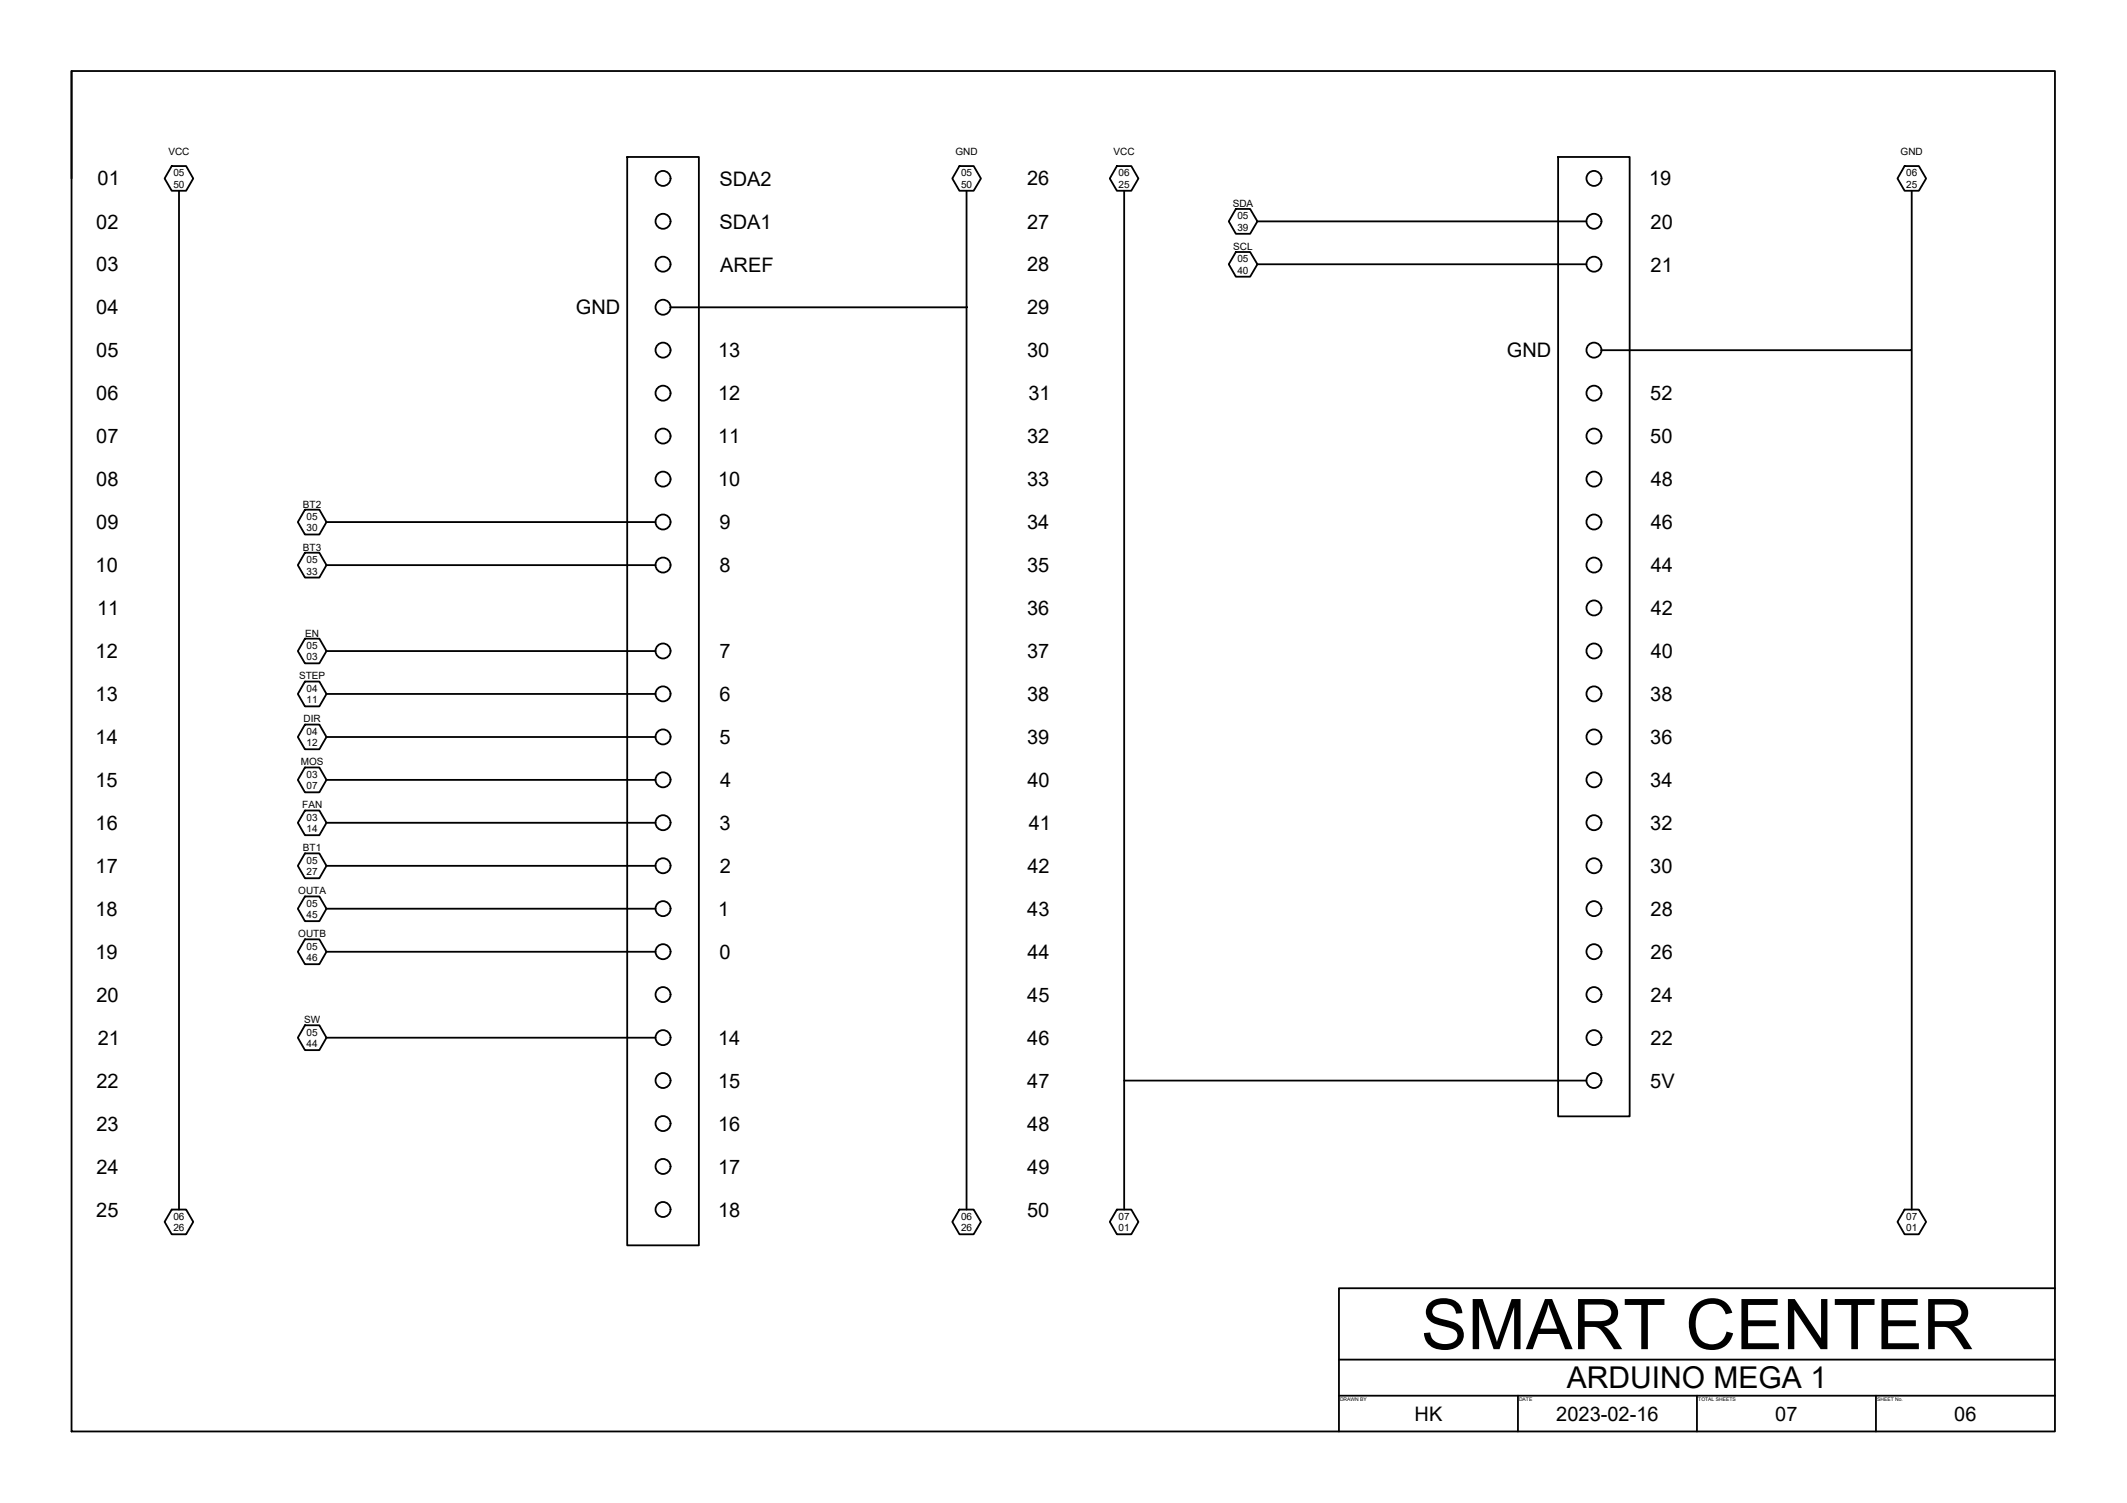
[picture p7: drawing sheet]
<svg xmlns="http://www.w3.org/2000/svg" width="297mm" height="210mm" viewBox="0 0 297 210" stroke-linecap="round" stroke-linejoin="round" font-family="sans-serif">
<g fill="none" stroke="#000" stroke-width=".25">
<path d="M10 9.9h277v190h-277zM10 9.9v15M24 23.2h2l1 1.7-1 1.7h-2l-1-1.7zM25 26.6v142.3M87.6 21.9h10v152h-10zM134 23.2h2l1 1.7-1 1.7h-2l-1-1.7zM135 26.6v142.3M156 23.2h2l1 1.7-1 1.7h-2l-1-1.7zM157 26.6v142.3M172.6 29.2h2l1 1.7-1 1.8h-2l-1-1.8zM172.6 35.2h2l1 1.7-1 1.7h-2l-1-1.7zM175.6 30.9h45.9"/>
<path d="M175.6 36.9h45.9M217.6 21.9h10v134h-10zM266 23.2h2l1 1.7-1 1.7h-2l-1-1.7zM267 26.6v142.3M93.6 42.9h41.4M135 42.9h.1M266.9 48.9h-43.3M42.6 71.2h2l1 1.7-1 1.7h-2l-1-1.7zM42.6 77.2h2l1 1.7-1 1.8h-2l-1-1.8zM45.6 72.9h45.9M45.6 78.9h45.9M42.6 89.2h2l1 1.7-1 1.7h-2l-1-1.7z"/>
<path d="M42.6 95.2h2l1 1.7-1 1.8h-2l-1-1.8zM45.6 90.9h45.9M45.6 96.9h45.9M42.6 101.2h2l1 1.7-1 1.7h-2l-1-1.7zM42.6 107.2h2l1 1.7-1 1.8h-2l-1-1.8zM42.6 113.2h2l1 1.7-1 1.7h-2l-1-1.7zM42.6 119.2h2l1 1.7-1 1.8h-2l-1-1.8zM45.6 102.9h45.9M45.6 108.9h45.9M45.6 114.9h45.9M42.6 125.2h2l1 1.7-1 1.7h-2l-1-1.7zM42.6 131.2h2l1 1.7-1 1.8h-2l-1-1.8z"/>
<path d="M45.6 120.9h45.9M45.6 126.9h45.9M45.6 132.9h45.9M42.6 143.2h2l1 1.7-1 1.8h-2l-1-1.8zM45.6 144.9h45.9M157 150.9h64.5M24 168.9h2l1 1.7-1 1.8h-2l-1-1.8zM134 168.9h2l1 1.7-1 1.8h-2l-1-1.8zM156 168.9h2l1 1.7-1 1.8h-2l-1-1.8zM266 168.9h2l1 1.7-1 1.8h-2l-1-1.8zM287 179.9h-100v20M187 189.9h100"/>
<path d="M187 194.9h100M212 194.9v5M237 194.9v5M262 194.9v5"/>
<circle cx="92.6" cy="24.9" r="1.05"/>
<circle cx="92.6" cy="36.9" r="1.05"/>
<circle cx="92.6" cy="30.9" r="1.05"/>
<circle cx="222.6" cy="30.9" r="1.05"/>
<circle cx="222.6" cy="24.9" r="1.05"/>
<circle cx="222.6" cy="36.9" r="1.05"/>
<circle cx="92.6" cy="42.9" r="1.05"/>
<circle cx="92.6" cy="54.9" r="1.05"/>
<circle cx="92.6" cy="48.9" r="1.05"/>
<circle cx="135" cy="42.9" r=".03"/>
<circle cx="222.6" cy="48.9" r="1.05"/>
<circle cx="222.6" cy="54.9" r="1.05"/>
<circle cx="92.6" cy="78.9" r="1.05"/>
<circle cx="92.6" cy="66.9" r="1.05"/>
<circle cx="92.6" cy="72.9" r="1.05"/>
<circle cx="92.6" cy="60.9" r="1.05"/>
<circle cx="222.6" cy="60.9" r="1.05"/>
<circle cx="222.6" cy="78.9" r="1.05"/>
<circle cx="222.6" cy="66.9" r="1.05"/>
<circle cx="222.6" cy="72.9" r="1.05"/>
<circle cx="92.6" cy="90.9" r="1.05"/>
<circle cx="92.6" cy="96.9" r="1.05"/>
<circle cx="222.6" cy="84.9" r="1.05"/>
<circle cx="222.6" cy="90.9" r="1.05"/>
<circle cx="222.6" cy="96.9" r="1.05"/>
<circle cx="92.6" cy="102.9" r="1.05"/>
<circle cx="92.6" cy="114.9" r="1.05"/>
<circle cx="92.6" cy="108.9" r="1.05"/>
<circle cx="222.6" cy="114.9" r="1.05"/>
<circle cx="222.6" cy="102.9" r="1.05"/>
<circle cx="222.6" cy="108.9" r="1.05"/>
<circle cx="92.6" cy="132.9" r="1.05"/>
<circle cx="92.6" cy="138.9" r="1.05"/>
<circle cx="92.6" cy="126.9" r="1.05"/>
<circle cx="92.6" cy="120.9" r="1.05"/>
<circle cx="222.6" cy="138.9" r="1.05"/>
<circle cx="222.6" cy="126.9" r="1.05"/>
<circle cx="222.6" cy="132.9" r="1.05"/>
<circle cx="222.6" cy="120.9" r="1.05"/>
<circle cx="92.6" cy="150.9" r="1.05"/>
<circle cx="92.6" cy="144.9" r="1.05"/>
<circle cx="92.6" cy="156.9" r="1.05"/>
<circle cx="222.6" cy="150.9" r="1.05"/>
<circle cx="222.6" cy="144.9" r="1.05"/>
<circle cx="92.6" cy="162.9" r="1.05"/>
<circle cx="92.6" cy="168.9" r="1.05"/>
</g>
<text font-size="9.8" x="198.4" y="188.4">SMART CENTER</text>
<text font-size="4.2" x="218.8" y="193.9">ARDUINO MEGA 1</text>
<g font-size="2.8">
<text x="13.6" y="25.9">01</text>
<text x="100.5" y="25.9">SDA2</text>
<text x="143.4" y="25.9">26</text>
<text x="230.3" y="25.9">19</text>
<text x="13.4" y="31.9">02</text>
<text x="100.5" y="31.9">SDA1</text>
<text x="143.4" y="31.9">27</text>
<text x="230.5" y="31.9">20</text>
<text x="13.4" y="37.9">03</text>
<text x="100.6" y="37.9">AREF</text>
<text x="143.4" y="37.9">28</text>
<text x="230.5" y="37.9">21</text>
<text x="13.4" y="43.9">04</text>
<text x="80.4" y="43.9">GND</text>
<text x="143.4" y="43.9">29</text>
<text x="13.4" y="49.9">05</text>
<text x="100.3" y="49.9">13</text>
<text x="143.4" y="49.9">30</text>
<text x="210.4" y="49.9">GND</text>
<text x="13.4" y="55.9">06</text>
<text x="100.3" y="55.9">12</text>
<text x="143.6" y="55.9">31</text>
<text x="230.5" y="55.9">52</text>
<text x="13.4" y="61.9">07</text>
<text x="100.3" y="61.9">11</text>
<text x="143.4" y="61.9">32</text>
<text x="230.5" y="61.9">50</text>
<text x="13.4" y="67.9">08</text>
<text x="100.3" y="67.9">10</text>
<text x="143.4" y="67.9">33</text>
<text x="230.5" y="67.9">48</text>
<text x="13.4" y="73.9">09</text>
<text x="100.5" y="73.9">9</text>
<text x="143.4" y="73.9">34</text>
<text x="230.5" y="73.9">46</text>
<text x="13.4" y="79.9">10</text>
<text x="100.5" y="79.9">8</text>
<text x="143.4" y="79.9">35</text>
<text x="230.5" y="79.9">44</text>
<text x="13.5" y="85.9">11</text>
<text x="143.4" y="85.9">36</text>
<text x="230.5" y="85.9">42</text>
<text x="13.4" y="91.9">12</text>
<text x="100.5" y="91.9">7</text>
<text x="143.4" y="91.9">37</text>
<text x="230.5" y="91.9">40</text>
<text x="13.4" y="97.9">13</text>
<text x="100.5" y="97.9">6</text>
<text x="143.4" y="97.9">38</text>
<text x="230.5" y="97.9">38</text>
<text x="13.4" y="103.9">14</text>
<text x="100.5" y="103.9">5</text>
<text x="143.4" y="103.9">39</text>
<text x="230.5" y="103.9">36</text>
<text x="13.3" y="109.9">15</text>
<text x="100.6" y="109.9">4</text>
<text x="143.5" y="109.9">40</text>
<text x="230.5" y="109.9">34</text>
<text x="13.4" y="115.9">16</text>
<text x="100.5" y="115.9">3</text>
<text x="143.7" y="115.9">41</text>
<text x="230.5" y="115.9">32</text>
<text x="13.4" y="121.9">17</text>
<text x="100.5" y="121.9">2</text>
<text x="143.5" y="121.9">42</text>
<text x="230.5" y="121.9">30</text>
<text x="13.3" y="127.9">18</text>
<text x="100.3" y="127.9">1</text>
<text x="143.5" y="127.9">43</text>
<text x="230.5" y="127.9">28</text>
<text x="13.3" y="133.9">19</text>
<text x="100.5" y="133.9">0</text>
<text x="143.5" y="133.9">44</text>
<text x="230.5" y="133.9">26</text>
<text x="13.5" y="139.9">20</text>
<text x="143.5" y="139.9">45</text>
<text x="230.5" y="139.9">24</text>
<text x="13.7" y="145.9">21</text>
<text x="100.3" y="145.9">14</text>
<text x="143.5" y="145.9">46</text>
<text x="230.5" y="145.9">22</text>
<text x="13.5" y="151.9">22</text>
<text x="100.3" y="151.9">15</text>
<text x="143.5" y="151.9">47</text>
<text x="230.5" y="151.9">5V</text>
<text x="13.5" y="157.9">23</text>
<text x="100.3" y="157.9">16</text>
<text x="143.5" y="157.9">48</text>
<text x="13.5" y="163.9">24</text>
<text x="100.3" y="163.9">17</text>
<text x="143.5" y="163.9">49</text>
<text x="13.4" y="169.9">25</text>
<text x="100.3" y="169.9">18</text>
<text x="143.4" y="169.9">50</text>
<text x="197.5" y="198.4">HK</text>
<text x="217.3" y="198.4">2023-02-16</text>
<text x="247.9" y="198.4">07</text>
<text x="272.9" y="198.4">06</text>
</g>
<g font-size="1.4">
<text x="23.5" y="21.6">VCC</text>
<text x="133.4" y="21.6">GND</text>
<text x="155.5" y="21.6">VCC</text>
<text x="265.4" y="21.6">GND</text>
<text x="24.2" y="24.6">05</text>
<text x="24.2" y="26.2">50</text>
<text x="134.2" y="24.6">05</text>
<text x="134.2" y="26.2">50</text>
<text x="156.2" y="24.6">06</text>
<text x="156.2" y="26.2">25</text>
<text x="172.1" y="28.9">SDA</text>
<text x="266.2" y="24.6">06</text>
<text x="266.2" y="26.2">25</text>
<text x="172.2" y="34.9">SCL</text>
<text x="172.8" y="30.6">05</text>
<text x="172.8" y="32.2">39</text>
<text x="172.8" y="36.6">05</text>
<text x="172.8" y="38.2">40</text>
<text x="42.3" y="70.9">BT2</text>
<text x="42.3" y="76.9">BT3</text>
<text x="42.8" y="72.6">05</text>
<text x="42.8" y="74.2">30</text>
<text x="42.8" y="78.6">05</text>
<text x="42.8" y="80.2">33</text>
<text x="42.6" y="88.9">EN</text>
<text x="41.8" y="94.9">STEP</text>
<text x="42.8" y="90.6">05</text>
<text x="42.8" y="92.2">03</text>
<text x="42.4" y="100.9">DIR</text>
<text x="42.8" y="96.6">04</text>
<text x="42.8" y="98.2">11</text>
<text x="42" y="106.9">MOS</text>
<text x="42.8" y="102.6">04</text>
<text x="42.8" y="104.2">12</text>
<text x="42.2" y="112.9">FAN</text>
<text x="42.8" y="108.6">03</text>
<text x="42.8" y="110.2">07</text>
<text x="42.3" y="118.9">BT1</text>
<text x="42.8" y="114.6">03</text>
<text x="42.8" y="116.2">14</text>
<text x="41.7" y="124.9">OUTA</text>
<text x="42.8" y="120.6">05</text>
<text x="42.8" y="122.2">27</text>
<text x="41.7" y="130.9">OUTB</text>
<text x="42.8" y="126.6">05</text>
<text x="42.8" y="128.2">45</text>
<text x="42.8" y="132.6">05</text>
<text x="42.8" y="134.2">46</text>
<text x="42.5" y="142.9">SW</text>
<text x="42.8" y="144.6">05</text>
<text x="42.8" y="146.2">44</text>
<text x="24.2" y="170.3">06</text>
<text x="24.2" y="172">26</text>
<text x="134.2" y="170.3">06</text>
<text x="134.2" y="172">26</text>
<text x="156.2" y="170.3">07</text>
<text x="156.2" y="172">01</text>
<text x="266.2" y="170.3">07</text>
<text x="266.2" y="172">01</text>
</g>
<g font-size=".7">
<text x="187.1" y="195.6">DRAWN BY</text>
<text x="212.1" y="195.6">DATE</text>
<text x="237.2" y="195.6">TOTAL SHEETS</text>
<text x="262.1" y="195.6">SHEET No.</text>
</g>
</svg>
